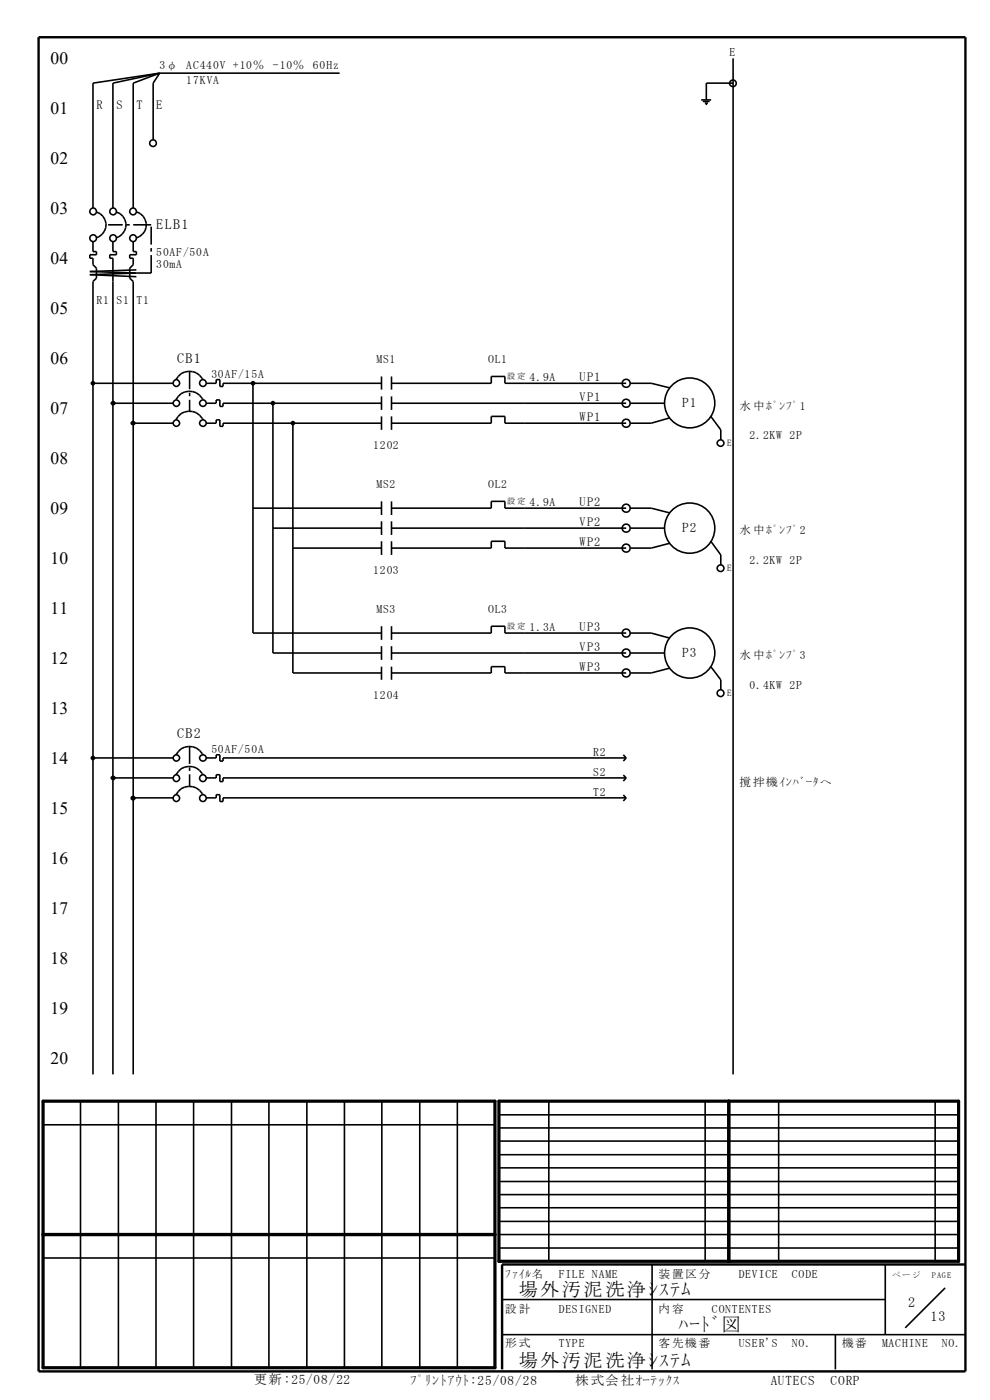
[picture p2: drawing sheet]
<svg xmlns="http://www.w3.org/2000/svg" width="210mm" height="297mm" viewBox="0 0 210 297" stroke-linecap="round" stroke-linejoin="round" font-family="sans-serif">
<path d="M9.1 233.6h95.9v56.6h-95.9zM105.8 233.6h97.5v34h-97.5zM154.6 233.6v34M9.1 261.9h95.9" fill="none" stroke="#000" stroke-width=".68"/>
<g fill="none" stroke="#000" stroke-width=".34">
<path d="M33.9 15.5l-1.4 2.1v12.1M33.9 15.5l-5.6 2.1v26.5M33.9 15.5l-9.9 2.1v26.5M33.9 15.5l-14.2 2.1v26.5M33.9 15.5h38.1M155.5 17.6h-5.7v3.6M155.5 12.4v215.5M148.7 21.2h2.1M149.1 21.5h1.4M149.5 21.9h.7M149.8 21.9v.4M19.7 51.3v2.1h.8v.6h-1.5v.8h.7v1.4l.8 .7v2.1l-.8 .7v168.2"/>
<path d="M20.5 45a2.82 2.82 0 0 1 2 2.7 2.82 2.82 0 0 1-2 2.7M24 51.3v2.1h.7v.6h-1.4v.8h.7v173.1M24.7 45a2.82 2.82 0 0 1 2.1 2.7 2.82 2.82 0 0 1-2.1 2.7M28.3 51.3v2.1h.6v.6h-1.4v.8h.8v1.4l-.8 .7v2.1l.8 .7v168.2M28.9 57.3l-9.9 .3 9.9 .3-9.9 .4 9.9 .4M29 45a2.84 2.84 0 0 1 2.1 2.7 2.84 2.84 0 0 1-2.1 2.7M80.9 79.9v2.8M83 79.9v2.8M19.7 81.3h17M24 85.5h12.7M28.3 89.8h8.4M37.3 80.5a3.2 3.2 0 0 1 2.9-1.7 3.2 3.2 0 0 1 2.9 1.7"/>
<path d="M37.3 84.8a3.2 3.2 0 0 1 2.9-1.8 3.2 3.2 0 0 1 2.9 1.8M37.3 89a3.2 3.2 0 0 1 2.9-1.8 3.2 3.2 0 0 1 2.9 1.8M43.7 81.3h2.2v-.8h.7v1.5h.7v-.7h33.6M43.7 85.5h2.2v-.7h.7v1.4h.7v-.7h33.6M43.7 89.8h2.2v-.7h.7v1.3h.7v-.6h33.6M53.7 81.3v53h27.2M57.9 85.5v53h23M62.1 89.8v53h18.8M80.9 84.1v2.9M80.9 88.3v2.9M83 81.3h21.2v-1.4h2.9v1.4h25.7M83 85.5h49.8"/>
<path d="M83 89.8h21.2v-1.5h2.9v1.5h25.7M83 84.1v2.9M83 88.3v2.9M133.7 81.3h4.4l4 1M133.8 85.5h7.2M142.1 88.6l-4 1.2h-4.3M150.8 88.3l2.1 2.9v2.1M53.7 107.8h27.2M57.9 112h23M62.1 116.3h18.8M80.9 106.4v2.9M80.9 110.6v2.9"/>
<path d="M80.9 114.8v2.9M83 106.4v2.9M83 110.6v2.9M83 114.8v2.9M83 107.8h21.2v-1.4h2.9v1.4h25.7M83 116.3h21.2v-1.5h2.9v1.5h25.7M83 112h49.8M133.7 107.8h4.4l4 1M133.8 112h7.2M142.1 115.2l-4 1.1h-4.3M150.8 114.8l2.1 2.9v2.1M80.9 132.9v2.8"/>
<path d="M80.9 137.1v2.9M83 132.9v2.8M83 137.1v2.9M83 134.3h21.2v-1.4h2.9v1.4h25.7M83 138.5h49.8M133.7 134.3h4.4l4 1.1M133.8 138.5h7.2M80.9 141.4v2.8M83 141.4v2.8M83 142.8h21.2v-1.4h2.9v1.4h25.7M142.1 141.7l-4 1.1h-4.3M150.8 141.4l2.1 2.8v2.1"/>
<path d="M19.7 160.8h17M24 165h12.7M28.3 169.3h8.4M37.3 160.1a3.2 3.2 0 0 1 2.9-1.7 3.2 3.2 0 0 1 2.9 1.7M37.3 164.4a3.2 3.2 0 0 1 2.9-1.8 3.2 3.2 0 0 1 2.9 1.8M37.3 168.6a3.2 3.2 0 0 1 2.9-1.8 3.2 3.2 0 0 1 2.9 1.8M43.7 160.8h2.2v-.7h.7v1.4h.7v-.7h85.5M43.7 165h2.2v-.6h.7v1.4h.7v-.8h85.5M43.7 169.3h2.2v-.7h.7v1.4h.7v-.7h85.5M132.2 160.1l.6 .7M132.2 164.4l.6 .6M132.2 168.7l.6 .6"/>
<path d="M132.8 160.8l-.6 .7M132.8 165l-.6 .7M132.8 169.3l-.6 .6M9.1 238.6h95.9M17.1 233.6v56.6M25.1 233.6v56.6M33.1 233.6v56.6M41.1 233.6v56.6M49.1 233.6v56.6M57 233.6v56.6M65.1 233.6v56.6M73.1 233.6v56.6"/>
<path d="M81 233.6v56.6M89 233.6v56.6M97 233.6v56.6M105.8 239.3h97.5M105.8 236.5h97.5M116.4 233.6v34M149.6 233.6v34M165.2 233.6v34M198.4 233.6v34M105.8 259.1h97.5M105.8 256.2h97.5M105.8 253.4h97.5"/>
<path d="M105.8 250.6h97.5M105.8 247.8h97.5M105.8 245h97.5M105.8 242.1h97.5M9.1 266.9h95.9M105.8 264.8h97.5M105.8 261.9h97.5M106.5 275.7h81.3M138.3 268.2v22.3M187.8 268.2v14.9M200.5 273.2l-8.5 8.5M106.5 283.1h98.3"/>
<path d="M177.2 283.1v7.4"/>
<circle cx="155.5" cy="17.7" r=".7"/>
<circle cx="32.5" cy="30.4" r=".7"/>
<circle cx="19.8" cy="50.5" r=".71"/>
<circle cx="19.8" cy="44.9" r=".71"/>
<circle cx="24" cy="50.5" r=".71"/>
<circle cx="24" cy="44.9" r=".71"/>
<circle cx="28.2" cy="50.5" r=".71"/>
<circle cx="28.2" cy="44.9" r=".71"/>
<circle cx="37.4" cy="81.2" r=".7"/>
<circle cx="37.4" cy="89.8" r=".68"/>
<circle cx="37.4" cy="85.5" r=".68"/>
<circle cx="43" cy="81.3" r=".71"/>
<circle cx="43.1" cy="89.8" r=".69"/>
<circle cx="43.1" cy="85.5" r=".69"/>
<circle cx="132.8" cy="85.6" r=".85"/>
<circle cx="132.8" cy="81.3" r=".85"/>
<circle cx="132.8" cy="89.8" r=".85"/>
<circle cx="146.3" cy="85.5" r="5.3"/>
<circle cx="152.9" cy="94" r=".7"/>
<circle cx="132.8" cy="116.3" r=".85"/>
<circle cx="132.8" cy="112" r=".85"/>
<circle cx="132.8" cy="107.8" r=".85"/>
<circle cx="146.3" cy="112" r="5.3"/>
<circle cx="132.8" cy="134.3" r=".85"/>
<circle cx="132.8" cy="138.5" r=".85"/>
<circle cx="146.3" cy="138.5" r="5.3"/>
<circle cx="152.9" cy="120.5" r=".71"/>
<circle cx="132.8" cy="142.8" r=".85"/>
<circle cx="152.9" cy="147.1" r=".71"/>
<circle cx="37.4" cy="169.3" r=".7"/>
<circle cx="37.4" cy="165.1" r=".7"/>
<circle cx="37.4" cy="160.8" r=".67"/>
<circle cx="43" cy="169.3" r=".71"/>
<circle cx="43" cy="165.1" r=".71"/>
<circle cx="43.1" cy="160.8" r=".69"/>
</g>
<path d="M8.2 7.9h196.6v283h-196.6zM204.8 268.2h-98.3v22.3" fill="none" stroke="#000" stroke-width=".51"/>
<path d="M28.9 57.9h3.2M32.1 57.9v-10.2M32.1 47.7h-9.2M40.2 78.8v8.4M40.2 158.3v8.4" fill="none" stroke="#000" stroke-width=".34" stroke-dasharray="3.8 .7 .7 .7" stroke-linecap="butt"/>
<g fill="#000" stroke="#000" stroke-width=".34">
<circle cx="19.7" cy="81.3" r=".33"/>
<circle cx="24" cy="85.5" r=".36"/>
<circle cx="28.3" cy="89.8" r=".36"/>
<circle cx="53.7" cy="81.3" r=".34"/>
<circle cx="57.9" cy="85.5" r=".34"/>
<circle cx="62.1" cy="89.8" r=".34"/>
<circle cx="19.7" cy="160.8" r=".33"/>
<circle cx="24" cy="165" r=".36"/>
<circle cx="28.2" cy="169.3" r=".38"/>
</g>
<g font-size="4.1">
<text x="110.1" y="274.8">場外汚泥洗浄ｼｽﾃﾑ</text>
<text x="143.9" y="282.3">ﾊｰﾄﾞ図</text>
<text x="110.1" y="290.1">場外汚泥洗浄ｼｽﾃﾑ</text>
</g>
<g font-size="3.7">
<text x="10.7" y="13.6">00</text>
<text x="10.7" y="24.2">01</text>
<text x="10.7" y="34.8">02</text>
<text x="10.7" y="45.4">03</text>
<text x="10.7" y="56.1">04</text>
<text x="10.7" y="66.6">05</text>
<text x="10.7" y="77.2">06</text>
<text x="10.7" y="87.8">07</text>
<text x="10.7" y="98.5">08</text>
<text x="10.7" y="109.1">09</text>
<text x="10.7" y="119.7">10</text>
<text x="10.7" y="130.2">11</text>
<text x="10.7" y="140.9">12</text>
<text x="10.7" y="151.5">13</text>
<text x="10.7" y="162.1">14</text>
<text x="10.7" y="172.6">15</text>
<text x="10.7" y="183.3">16</text>
<text x="10.7" y="193.9">17</text>
<text x="10.7" y="204.5">18</text>
<text x="10.7" y="215.1">19</text>
<text x="10.7" y="225.7">20</text>
</g>
<g font-size="3">
<text x="33.2" y="48.6">ELB1</text>
<text x="37.6" y="76.9">CB1</text>
<text x="37.6" y="156.5">CB2</text>
<text x="192.6" y="277.3">2</text>
<text x="197.3" y="280.2">13</text>
</g>
<g font-size="2.8">
<text x="144.7" y="86.3">P1</text>
<text x="144.7" y="112.8">P2</text>
<text x="144.7" y="139.3">P3</text>
<text x="53.8" y="293.6">更新:25/08/22</text>
<text x="87" y="293.8">ﾌﾟﾘﾝﾄｱｳﾄ:25/08/28</text>
<text x="122.1" y="293.7">株式会社ｵｰﾃｯｸｽ</text>
<text x="163.5" y="293.7">AUTECS</text>
<text x="176.2" y="293.7">CORP</text>
</g>
<g font-size="2.6">
<text x="20.5" y="23.2">R</text>
<text x="24.7" y="23.2">S</text>
<text x="28.9" y="23.2">T</text>
<text x="33.2" y="23.2">E</text>
<text x="122.9" y="80.8">UP1</text>
<text x="122.9" y="85">VP1</text>
<text x="122.9" y="89.2">WP1</text>
<text x="122.9" y="107.3">UP2</text>
<text x="122.9" y="111.5">VP2</text>
<text x="122.9" y="115.8">WP2</text>
<text x="122.9" y="133.8">UP3</text>
<text x="122.9" y="138.1">VP3</text>
<text x="122.9" y="142.3">WP3</text>
</g>
<g font-size="2.5">
<text x="154.8" y="11.8">E</text>
<text x="33.9" y="14.7">3φ</text>
<text x="39.5" y="14.7">AC440V +10％</text>
<text x="39.5" y="17.8">17KVA</text>
<text x="57.9" y="14.7">-10％</text>
<text x="66.4" y="14.7">60Hz</text>
<text x="33.2" y="54.4">50AF/50A</text>
<text x="33.2" y="56.8">30mA</text>
<text x="20.5" y="64.4">R1</text>
<text x="24.7" y="64.4">S1</text>
<text x="28.9" y="64.4">T1</text>
<text x="79.8" y="77">MS1</text>
<text x="103.5" y="77">OL1</text>
<text x="44.9" y="80.2">30AF/15A</text>
<text x="112.3" y="80.9">4.9A</text>
<text x="156.9" y="86.9">水中ﾎﾟﾝﾌﾟ1</text>
<text x="79.1" y="95.3">1202</text>
<text x="159" y="93.2">2.2KW 2P</text>
<text x="79.8" y="103.5">MS2</text>
<text x="103.5" y="103.5">OL2</text>
<text x="112.3" y="107.4">4.9A</text>
<text x="156.9" y="113.4">水中ﾎﾟﾝﾌﾟ2</text>
<text x="159" y="119.7">2.2KW 2P</text>
<text x="79.1" y="121.8">1203</text>
<text x="79.8" y="130">MS3</text>
<text x="103.5" y="130">OL3</text>
<text x="112.3" y="133.9">1.3A</text>
<text x="156.9" y="139.9">水中ﾎﾟﾝﾌﾟ3</text>
<text x="79.1" y="148.3">1204</text>
<text x="159" y="146.2">0.4KW 2P</text>
<text x="44.9" y="159.7">50AF/50A</text>
<text x="125.8" y="160.4">R2</text>
<text x="125.8" y="164.6">S2</text>
<text x="156.9" y="166.7">撹拌機ｲﾝﾊﾞｰﾀへ</text>
<text x="125.8" y="168.8">T2</text>
<text x="107.2" y="271">ﾌｧｲﾙ名</text>
<text x="118.5" y="271">FILE NAME</text>
<text x="139.7" y="271">装置区 分</text>
<text x="156.7" y="271">DEVICE</text>
<text x="168" y="271">CODE</text>
<text x="107.2" y="278.5">設 計</text>
<text x="118.5" y="278.5">DESIGNED</text>
<text x="139.7" y="278.5">内容</text>
<text x="151" y="278.5">CONTENTES</text>
<text x="107.2" y="285.9">形 式</text>
<text x="118.5" y="285.9">TYPE</text>
<text x="139.7" y="285.9">客先機 番</text>
<text x="156.7" y="285.9">USER'S</text>
<text x="168" y="285.9">NO.</text>
<text x="178.6" y="285.9">機番</text>
<text x="187.1" y="285.9">MACHINE</text>
<text x="199.8" y="285.9">NO.</text>
</g>
<g font-size="1.9">
<text x="154.2" y="94.7">E</text>
<text x="154.2" y="121.2">E</text>
<text x="154.2" y="147.7">E</text>
</g>
<g font-size="1.8">
<text x="107.6" y="80.5">設 定</text>
<text x="107.6" y="107">設 定</text>
<text x="107.6" y="133.5">設 定</text>
<text x="189.2" y="271">ペ ー ジ</text>
<text x="197.7" y="271">PAGE</text>
</g>
</svg>
